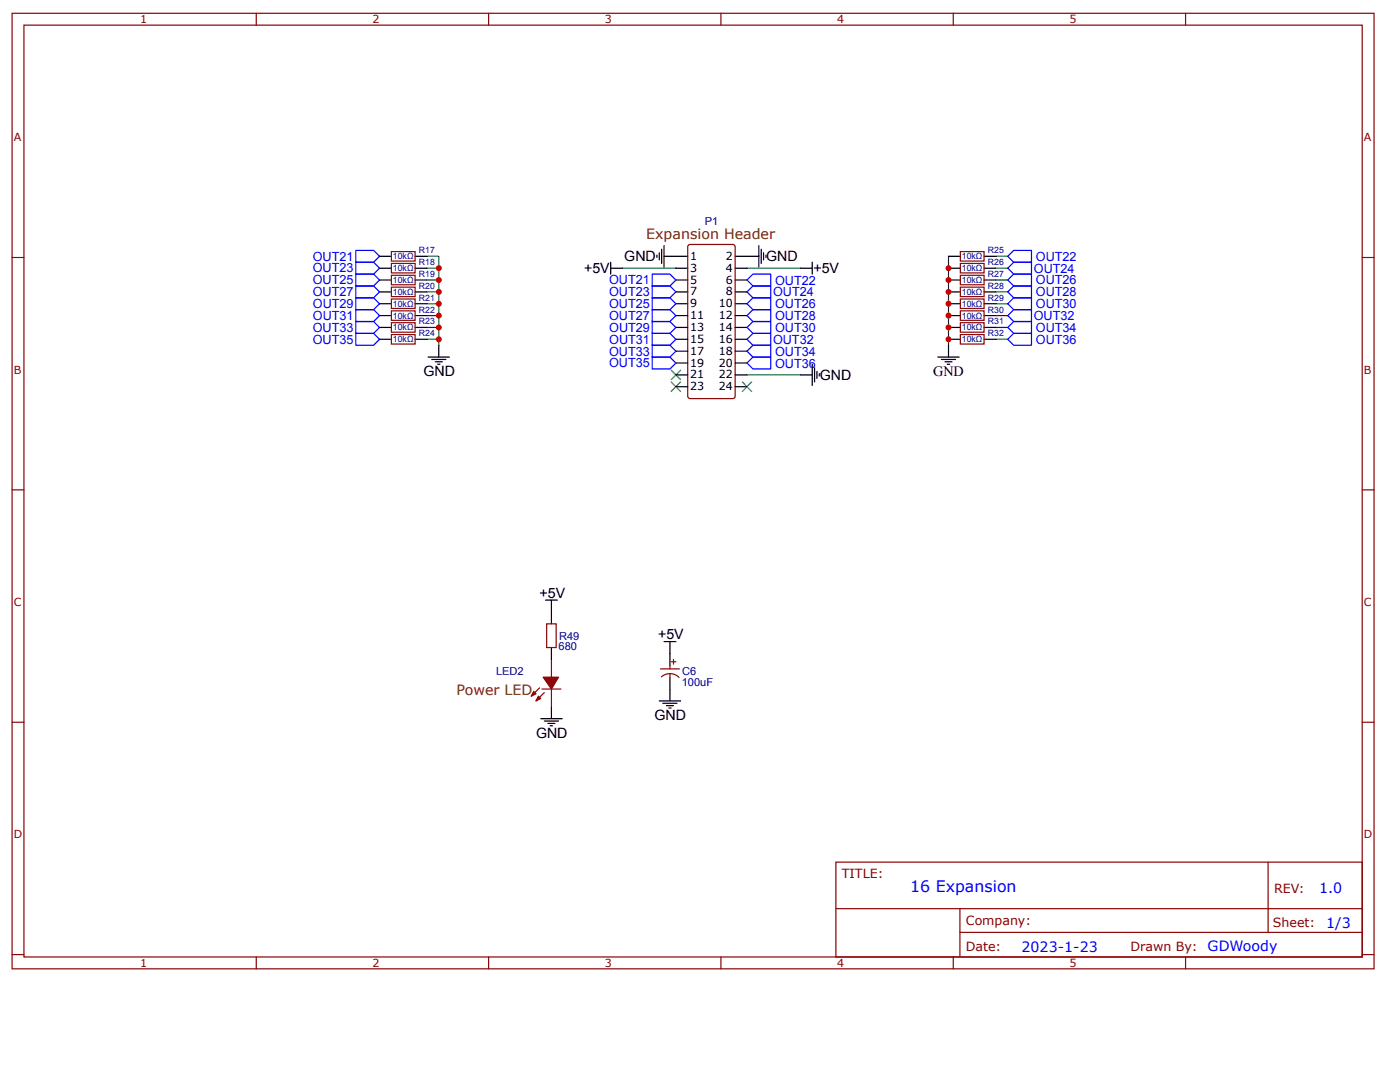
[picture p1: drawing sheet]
<svg xmlns="http://www.w3.org/2000/svg" width="279mm" height="216mm" viewBox="0 0 279 216" stroke-linecap="round" stroke-linejoin="round" font-family="sans-serif">
<g fill="none" stroke="#800" stroke-width=".24">
<path d="M2.4 2.7h271.8v190.6h-271.8zM4.8 5h267.1v186h-267.1zM51.1 2.7v2.3M97.5 2.7v2.3M143.9 2.7v2.3M190.2 2.7v2.3M236.6 2.7v2.3M2.4 51.4h2.4M271.9 51.4h2.3M2.4 97.7h2.4M271.9 97.7h2.3M131.8 133.5h3.8"/>
<path d="M132 135.1a2.54 2.54 0 0 1 3.5 .1M133.7 132.8v.7M133.7 134.4v.7M133.9 132h1M134.4 131.6v.9M2.4 144.1h2.4M271.9 144.1h2.3M166.8 172h105.1v19h-105.1zM253.1 172v14M2.4 190.5h2.4M51.1 191v2.3M97.5 191v2.3"/>
<path d="M143.9 191v2.3M166.8 181.3h105M190.2 191v2.3M191.6 186h80.2M191.6 181.3v9.5M236.6 191v2.3M271.9 190.5h2.3"/>
</g>
<g fill="none" stroke="#00f" stroke-width=".24">
<path d="M71 50h3.6l1.1 1.1-1.1 1.2h-3.6zM71 52.3h3.6l1.1 1.2-1.1 1.2h-3.6zM71 54.7h3.6l1.1 1.2-1.1 1.2h-3.6zM71 57.1h3.6l1.1 1.1-1.1 1.2h-3.6zM71 59.4h3.6l1.1 1.2-1.1 1.2h-3.6zM130.2 54.7h3.5l1.2 1.2-1.2 1.2h-3.5zM130.2 57.1h3.5l1.2 1.1-1.2 1.2h-3.5zM130.2 59.4h3.5l1.2 1.2-1.2 1.2h-3.5zM149.1 55.9l1.2-1.2h3.5v2.4h-3.5zM149.1 58.2l1.2-1.1h3.5v2.3h-3.5zM150.3 59.4h3.5v2.4h-3.5l-1.2-1.2zM202.3 50h3.6v2.3h-3.6l-1.2-1.2z"/>
<path d="M202.3 52.3h3.6v2.4h-3.6l-1.2-1.2zM202.3 54.7h3.6v2.4h-3.6l-1.2-1.2zM202.3 57.1h3.6v2.3h-3.6l-1.2-1.2zM202.3 59.4h3.6v2.4h-3.6l-1.2-1.2zM71 61.8h3.6l1.1 1.2-1.1 1.2h-3.6zM71 64.2h3.6l1.1 1.1-1.1 1.2h-3.6zM71 66.5h3.6l1.1 1.2-1.1 1.2h-3.6zM130.2 71.3h3.5l1.2 1.1-1.2 1.2h-3.5zM130.2 68.9h3.5l1.2 1.2-1.2 1.2h-3.5zM130.2 66.5h3.5l1.2 1.2-1.2 1.2h-3.5zM130.2 64.2h3.5l1.2 1.1-1.2 1.2h-3.5zM130.2 61.8h3.5l1.2 1.2-1.2 1.2h-3.5z"/>
<path d="M149.1 72.4l1.2-1.1h3.5v2.3h-3.5zM149.1 70.1l1.2-1.2h3.5v2.4h-3.5zM149.1 65.3l1.2-1.1h3.5v2.3h-3.5zM149.1 63l1.2-1.2h3.5v2.4h-3.5zM150.3 66.5h3.5v2.4h-3.5l-1.2-1.2zM201.1 65.3l1.2-1.1h3.6v2.3h-3.6zM202.3 61.8h3.6v2.4h-3.6l-1.2-1.2zM202.3 66.5h3.6v2.4h-3.6l-1.2-1.2z"/>
</g>
<g fill="none" stroke="#080" stroke-width=".24">
<path d="M85.2 51.1h2.4v17.8M85.2 53.5h2.4M85.2 55.9h2.4M85.2 58.2h2.4M124.2 53.5h10.7M149.1 53.5h10.6M189.3 51.1v17.8M198.8 53.5h2.3M198.8 51.1h2.3M198.8 55.9h2.3M198.8 58.2h2.3M85.2 60.6h2.4"/>
<path d="M85.2 63h2.4M85.2 65.3h2.4M85.2 67.7h2.4M149.1 74.8h10.6M198.8 60.6h2.3M198.8 63h2.3M198.8 65.3h2.3M198.8 67.7h2.3"/>
</g>
<g fill="none" stroke="#000" stroke-width=".24">
<path d="M121.9 53.5h2.3M121.9 52.3v2.4M131.1 50.9v.5M131.6 50.4v1.5M132 49.7v2.9M132.5 51.1h2.4M132.5 49v4.3M149.1 51.1h2.3M151.4 49v4.3M151.9 49.7v2.9M152.4 50.4v1.5M152.9 50.9v.5"/>
<path d="M159.7 53.5h2.4M162.1 52.3v2.4M85.4 71.3h4.3M86.2 71.7h2.8M86.9 72.2h1.4M87.3 72.7h.5M87.6 68.9v2.4M159.7 74.8h2.4M162.1 72.7v4.2M162.6 73.4v2.8M163 74.1v1.4M163.5 74.6v.4"/>
<path d="M187.2 71.3h4.2M187.9 71.7h2.8M188.6 72.2h1.4M189.1 72.7h.4M189.3 68.9v2.4M108.9 119.7h2.3M110 119.7v2.4M131.6 139.9h4.2M132.5 128h2.4M133.7 128v4.8M133.7 135.1v4.8M107.9 143.4h4.3"/>
<path d="M108.6 143.9h2.9M109.3 144.4h1.5M109.8 144.8h.5M110 141v2.4M132.3 140.3h2.8M133 140.8h1.4M133.5 141.3h.4"/>
</g>
<g fill="#000">
<path d="M133.9 76.2l1.9 1.9zM135.8 76.2l-1.9 1.9z"/>
<path d="M133.9 73.9l1.9 1.8zM135.8 73.9l-1.9 1.8z"/>
<path d="M148.1 76.2l1.9 1.9zM150 76.2l-1.9 1.9z"/>
</g>
<path d="M133.9 76.2l1.9 1.9M133.9 73.9l1.9 1.8M135.8 76.2l-1.9 1.9M135.8 73.9l-1.9 1.8M148.1 76.2l1.9 1.9M150 76.2l-1.9 1.9" fill="none" stroke="#3c3" stroke-width=".24"/>
<path d="M107.4 138.9l.5 .5-.9 .5z" fill="#800"/>
<path d="M107.4 138.9l.5 .5-.9 .5z" fill="none" stroke="#800" stroke-width=".24"/>
<path d="M106.5 138l.5 .4-1 .5z" fill="#800"/>
<path d="M106.5 138l.5 .4-1 .5zM107.7 137.3l-1.7 1.6M108.2 137.5h3.7M108.6 138.2l-1.6 1.7M110 131.6v3.5M110 137.5v3.5" fill="none" stroke="#800" stroke-width=".24"/>
<path d="M108.4 135.1h3.1l-1.5 2.4z" fill="#800"/>
<g fill="none" stroke="#800" stroke-width=".24">
<path d="M78.1 50.2h4.7v1.9h-4.7zM78.1 52.6h4.7v1.9h-4.7zM78.1 54.9h4.7v1.9h-4.7zM78.1 57.3h4.7v1.9h-4.7zM78.1 59.7h4.7v1.9h-4.7zM137.5 48.8h8.7l.4 .2 .1 30.1-.2 .4h-8.8l-.4-.2v-30zM191.7 50.2h4.7v1.9h-4.7zM191.7 52.6h4.7v1.9h-4.7zM191.7 54.9h4.7v1.9h-4.7zM191.7 57.3h4.7v1.9h-4.7zM191.7 59.7h4.7v1.9h-4.7zM78.1 62h4.7v1.9h-4.7z"/>
<path d="M78.1 64.4h4.7v1.9h-4.7zM78.1 66.8h4.7v1.9h-4.7zM191.7 62h4.7v1.9h-4.7zM191.7 64.4h4.7v1.9h-4.7zM191.7 66.8h4.7v1.9h-4.7zM108.4 135.1h3.1l-1.5 2.4zM109.1 124.5h1.9v4.7h-1.9z"/>
</g>
<g fill="none" stroke="#000" stroke-width=".24">
<path d="M75.7 51.1h2.4M75.7 53.5h2.4M75.7 55.9h2.4M75.7 58.2h2.4M82.8 51.1h2.4M82.8 53.5h2.4M82.8 55.9h2.4M82.8 58.2h2.4M134.9 51.1h2.4M134.9 53.5h2.4M134.9 55.9h2.4M134.9 58.2h2.4"/>
<path d="M146.7 51.1h2.4M146.7 53.5h2.4M146.7 55.9h2.4M146.7 58.2h2.4M189.3 51.1h2.4M189.3 53.5h2.4M189.3 55.9h2.4M189.3 58.2h2.4M196.4 51.1h2.4M196.4 53.5h2.4M196.4 55.9h2.4M196.4 58.2h2.4"/>
<path d="M75.7 60.6h2.4M75.7 63h2.4M75.7 65.3h2.4M75.7 67.7h2.4M82.8 60.6h2.4M82.8 63h2.4M82.8 65.3h2.4M82.8 67.7h2.4M134.9 60.6h2.4M134.9 63h2.4M134.9 65.3h2.4M134.9 67.7h2.4"/>
<path d="M134.9 70.1h2.4M134.9 72.4h2.4M134.9 74.8h2.4M134.9 77.2h2.4M146.7 60.6h2.4M146.7 63h2.4M146.7 65.3h2.4M146.7 67.7h2.4M146.7 70.1h2.4M146.7 72.4h2.4M146.7 74.8h2.4M146.7 77.2h2.4"/>
<path d="M189.3 60.6h2.4M189.3 63h2.4M189.3 65.3h2.4M189.3 67.7h2.4M196.4 60.6h2.4M196.4 63h2.4M196.4 65.3h2.4M196.4 67.7h2.4M110 122.1v2.4M110 129.2v2.4"/>
</g>
<g fill="#c00">
<circle cx="189.3" cy="53.5" r=".59"/>
<circle cx="189.3" cy="55.9" r=".59"/>
<circle cx="189.3" cy="58.2" r=".59"/>
<circle cx="189.3" cy="60.6" r=".59"/>
<circle cx="189.3" cy="63" r=".59"/>
<circle cx="189.3" cy="65.3" r=".59"/>
<circle cx="189.3" cy="67.7" r=".59"/>
<circle cx="87.6" cy="67.7" r=".59"/>
<circle cx="87.6" cy="65.3" r=".59"/>
<circle cx="87.6" cy="63" r=".59"/>
<circle cx="87.6" cy="60.6" r=".59"/>
<circle cx="87.6" cy="58.2" r=".59"/>
<circle cx="87.6" cy="55.9" r=".59"/>
<circle cx="87.6" cy="53.5" r=".59"/>
</g>
<text font-size="3.2" fill="#00f" x="181.6" y="178.1">16 Expansion</text>
<g font-size="2.8" fill="#630">
<text x="129" y="47.6">Expansion Header</text>
<text x="91.1" y="138.7">Power LED</text>
</g>
<g font-size="2.8">
<text x="124.6" y="52.1">GND</text>
<text x="152.9" y="52.1">GND</text>
<text x="116.6" y="54.5">+5V</text>
<text x="162.3" y="54.5">+5V</text>
<text x="84.5" y="75">GND</text>
<text x="163.6" y="75.7">GND</text>
<text x="186.2" y="75">GND</text>
<text x="107.7" y="119.3">+5V</text>
<text x="131.3" y="127.6">+5V</text>
<text x="130.6" y="143.6">GND</text>
<text x="107" y="147.2">GND</text>
</g>
<g font-size="2.8" fill="#00f">
<text x="263.2" y="178.2">1.0</text>
<text x="264.7" y="185.2">1/3</text>
<text x="203.9" y="189.9">2023-1-23</text>
<text x="241" y="189.8">GDWoody</text>
</g>
<g font-size="2.5" fill="#00f">
<text x="62.4" y="52">OUT21</text>
<text x="206.7" y="52.1">OUT22</text>
<text x="62.4" y="56.7">OUT25</text>
<text x="62.4" y="59.1">OUT27</text>
<text x="62.4" y="54.4">OUT23</text>
<text x="121.6" y="56.7">OUT21</text>
<text x="121.6" y="59.1">OUT23</text>
<text x="154.3" y="59.2">OUT24</text>
<text x="154.7" y="56.8">OUT22</text>
<text x="206.3" y="54.4">OUT24</text>
<text x="206.7" y="59.1">OUT28</text>
<text x="206.7" y="56.8">OUT26</text>
<text x="62.4" y="61.5">OUT29</text>
<text x="62.4" y="63.9">OUT31</text>
<text x="121.6" y="61.5">OUT25</text>
<text x="121.6" y="63.8">OUT27</text>
<text x="154.7" y="63.9">OUT28</text>
<text x="154.7" y="61.5">OUT26</text>
<text x="206.3" y="63.8">OUT32</text>
<text x="206.7" y="61.5">OUT30</text>
<text x="62.4" y="66.2">OUT33</text>
<text x="62.4" y="68.6">OUT35</text>
<text x="121.6" y="70.9">OUT33</text>
<text x="121.6" y="68.6">OUT31</text>
<text x="121.6" y="66.2">OUT29</text>
<text x="154.3" y="68.5">OUT32</text>
<text x="154.7" y="71">OUT34</text>
<text x="154.7" y="66.2">OUT30</text>
<text x="206.7" y="68.6">OUT36</text>
<text x="206.7" y="66.2">OUT34</text>
<text x="121.6" y="73.3">OUT35</text>
<text x="154.7" y="73.3">OUT36</text>
</g>
<g font-size="2.5" fill="#800">
<text x="168" y="175.1">TITLE:</text>
<text x="254.3" y="178.2">REV:</text>
<text x="192.8" y="184.6">Company:</text>
<text x="254" y="185">Sheet:</text>
<text x="192.8" y="189.8">Date:</text>
<text x="225.6" y="189.8">Drawn By:</text>
</g>
<g font-size="2.2" fill="#800">
<text x="28" y="4.7">1</text>
<text x="74.3" y="4.7">2</text>
<text x="120.7" y="4.7">3</text>
<text x="167.1" y="4.7">4</text>
<text x="213.4" y="4.7">5</text>
<text x="2.8" y="28.2">A</text>
<text x="272.2" y="28.2">A</text>
<text x="2.8" y="74.6">B</text>
<text x="272.2" y="74.6">B</text>
<text x="2.8" y="120.9">C</text>
<text x="272.2" y="120.9">C</text>
<text x="2.8" y="167.3">D</text>
<text x="272.2" y="167.3">D</text>
<text x="28" y="193">1</text>
<text x="74.3" y="193">2</text>
<text x="120.7" y="193">3</text>
<text x="167.1" y="193">4</text>
<text x="213.4" y="193">5</text>
</g>
<g font-size="2.2" fill="#000080">
<text x="140.6" y="44.8">P1</text>
<text x="111.5" y="129.8">680</text>
<text x="111.6" y="127.6">R49</text>
<text x="99" y="134.7">LED2</text>
<text x="136.1" y="136.9">100uF</text>
<text x="136.2" y="134.7">C6</text>
</g>
<g font-size="2.2">
<text x="137.7" y="51.9">1</text>
<text x="144.8" y="51.9">2</text>
<text x="137.7" y="54.2">3</text>
<text x="137.7" y="56.6">5</text>
<text x="137.7" y="59">7</text>
<text x="144.8" y="54.2">4</text>
<text x="144.8" y="56.6">6</text>
<text x="144.8" y="59">8</text>
<text x="137.7" y="61.3">9</text>
<text x="137.7" y="63.7">11</text>
<text x="143.4" y="61.3">10</text>
<text x="143.4" y="63.7">12</text>
<text x="137.7" y="66">13</text>
<text x="137.7" y="68.4">15</text>
<text x="137.7" y="70.8">17</text>
<text x="143.4" y="66">14</text>
<text x="143.4" y="68.4">16</text>
<text x="143.4" y="70.8">18</text>
<text x="137.7" y="73.1">19</text>
<text x="137.7" y="75.5">21</text>
<text x="137.7" y="77.9">23</text>
<text x="143.4" y="73.1">20</text>
<text x="143.4" y="75.5">22</text>
<text x="143.4" y="77.9">24</text>
</g>
<g font-size="1.7" fill="#000080">
<text x="78.4" y="51.7">10kΩ</text>
<text x="83.6" y="50.6">R17</text>
<text x="83.6" y="52.9">R18</text>
<text x="192" y="51.7">10kΩ</text>
<text x="197.2" y="50.6">R25</text>
<text x="197.2" y="52.9">R26</text>
<text x="78.4" y="54.1">10kΩ</text>
<text x="78.4" y="56.5">10kΩ</text>
<text x="78.4" y="58.8">10kΩ</text>
<text x="83.6" y="55.3">R19</text>
<text x="83.6" y="57.7">R20</text>
<text x="192" y="54.1">10kΩ</text>
<text x="192" y="56.5">10kΩ</text>
<text x="192" y="58.8">10kΩ</text>
<text x="197.2" y="55.3">R27</text>
<text x="197.2" y="57.7">R28</text>
<text x="78.4" y="61.2">10kΩ</text>
<text x="78.4" y="63.6">10kΩ</text>
<text x="78.4" y="65.9">10kΩ</text>
<text x="83.6" y="60">R21</text>
<text x="83.6" y="62.4">R22</text>
<text x="83.6" y="64.7">R23</text>
<text x="192" y="61.2">10kΩ</text>
<text x="192" y="63.6">10kΩ</text>
<text x="192" y="65.9">10kΩ</text>
<text x="197.2" y="60">R29</text>
<text x="197.2" y="62.4">R30</text>
<text x="197.2" y="64.7">R31</text>
<text x="78.4" y="68.3">10kΩ</text>
<text x="83.6" y="67.1">R24</text>
<text x="192" y="68.3">10kΩ</text>
<text x="197.2" y="67.1">R32</text>
</g>
</svg>
